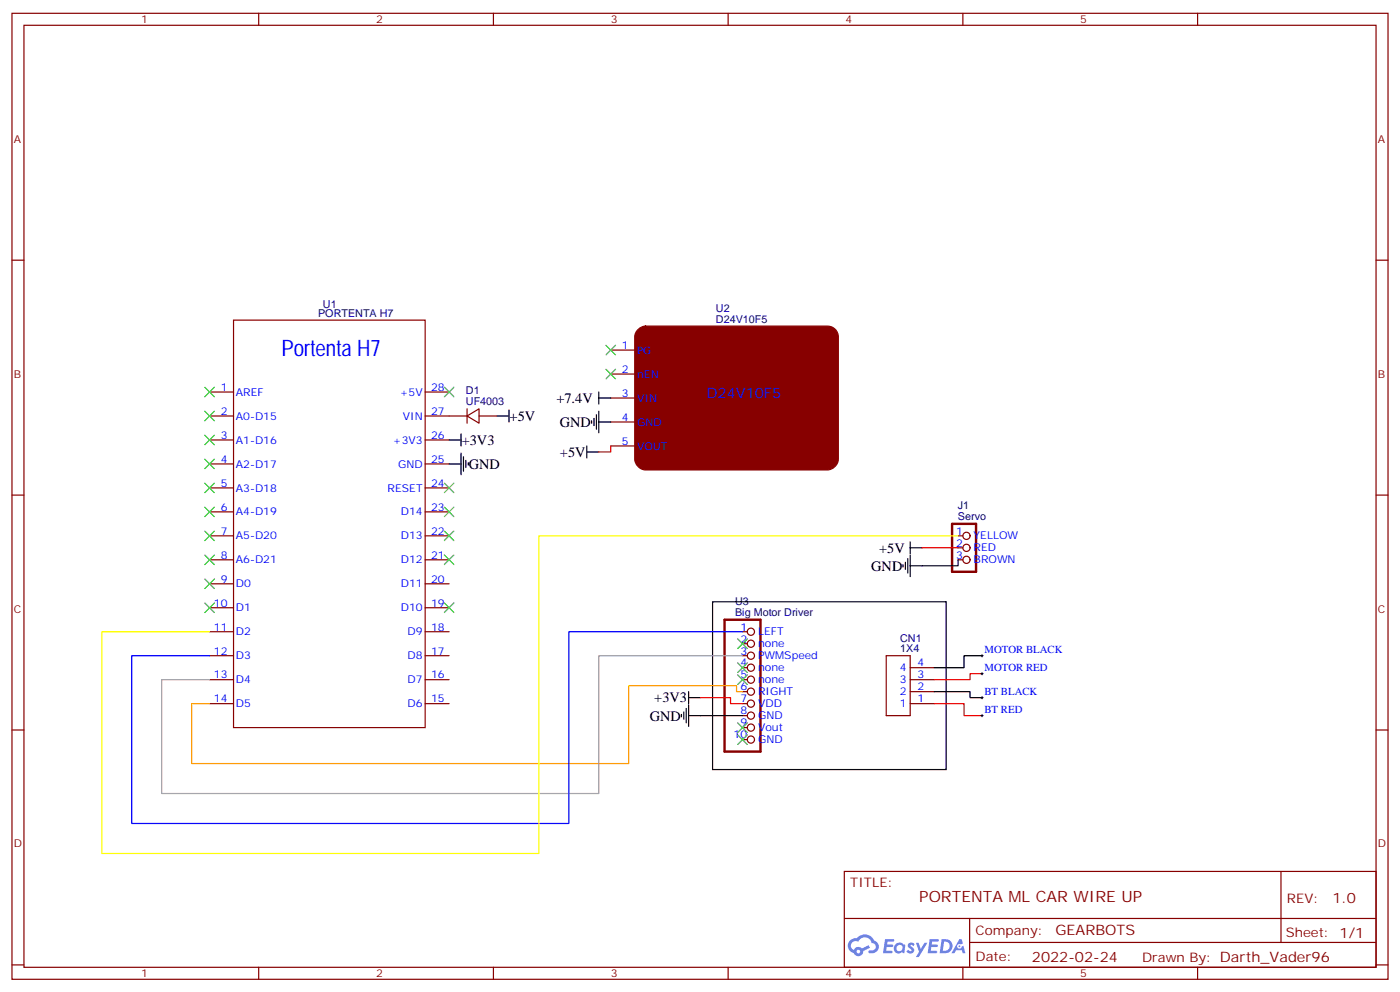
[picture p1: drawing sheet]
<svg xmlns="http://www.w3.org/2000/svg" width="412mm" height="292mm" viewBox="0 0 412 292" stroke-linecap="round" stroke-linejoin="round" font-family="sans-serif">
<g fill="none" stroke="#870000" stroke-width=".35">
<path d="M3.5 3.9h405.4v284.4h-405.4zM7.1 7.4h398.2v277.3h-398.2zM76.2 3.9v3.5M145.3 3.9v3.5M214.5 3.9v3.5M283.6 3.9v3.5M352.8 3.9v3.5M3.5 76.6h3.6M405.3 76.6h3.6M3.5 145.7h3.6M405.3 145.7h3.6M3.5 214.9h3.6"/>
<path d="M405.3 214.9h3.6M248.7 256.5h156.6v28.2h-156.6zM377.3 256.5v20.9M248.7 270.4h156.5M285.6 277.4h119.6M285.6 270.4v14.1M3.5 284h3.6M76.2 284.7v3.6M145.3 284.7v3.6M214.5 284.7v3.6M283.6 284.7v3.6M352.8 284.7v3.6"/>
<path d="M405.3 284h3.6"/>
</g>
<g fill="#5487ff">
<path d="M267.7 277.7a1.22 1.22 0 0 1 1.7 .2l-.4 .6a.47 .47 0 0 0-.3-.4 .47 .47 0 0 0-.5 .2l.1 .2a1.14 1.14 0 0 1 .8 1.8 1.14 1.14 0 0 1-1.9 0l-.2-.2 .5-.6 .7 .5a.29 .29 0 0 0 .3-.3 .29 .29 0 0 0-.2-.3 1.04 1.04 0 0 1-.6-1.7z"/>
<path d="M260.7 276.4h2.4l.3 .2-.2 .5-1.8 .1-.1 .8h1.5l.3 .4-.3 .4h-1.6l-.2 1.1h1.7l.2 .3-.2 .3-2.6 .1z"/>
<path d="M273.8 276.4h2.4l.3 .2-.1 .5-1.8 .1-.2 .8h1.6l.3 .4-.4 .4h-1.6l-.1 1.1h1.7l.2 .3-.2 .3-2.6 .1z"/>
<path d="M282.6 276.4h.7l.3 1.3-.6 .3a.69 .69 0 0 0-1 .3 .69 .69 0 0 0 .4 .9 .69 .69 0 0 0 .9-.6l.5-.2 .6 2.2h-.8l-.2-.9h-1.8l-.5 .9h-.8z"/>
<path d="M269.8 277.5h.8l.6 1.8 1.1-1.8h.9l-2.6 4.2h-.8l.9-1.5z"/>
<path d="M277.4 276.4l-.6 4.2h1.3a2.11 2.11 0 0 0 2.5-2.1 2.11 2.11 0 0 0-2.5-2.1zM278.1 277.2a1.39 1.39 0 0 1 1.7 1.4 1.39 1.39 0 0 1-1.8 1.3h-.3z"/>
<path d="M263.7 278.1a1.54 1.54 0 0 0-.1 2.1 1.54 1.54 0 0 0 2.2 .1l.6 .3 .3-2.3-.2-.3h-.4a1.49 1.49 0 0 0-2.4 .1zM264 279.1a.94 .94 0 0 1 1.8 0 .94 .94 0 0 1-1.8 0z"/>
<path d="M250.4 276.8a2.18 2.18 0 0 0 1.1 3.7 1.44 1.44 0 0 0 1.6 .9 1.44 1.44 0 0 0 1.2-1.4l2-1-.5-.8-1.9 1a1.47 1.47 0 0 0-2.4 .4 1.39 1.39 0 0 1-.7-1.9 1.39 1.39 0 0 1 2-.5 2.12 2.12 0 0 1 2.2-1.3 2.12 2.12 0 0 1 1.9 1.7 1.14 1.14 0 0 1 1.1 1.4 1.14 1.14 0 0 1-1.7 .7 .43 .43 0 0 0-.5 .4 .43 .43 0 0 0 .4 .5 1.98 1.98 0 0 0 2.5-1.2 1.98 1.98 0 0 0-1.2-2.6 3.1 3.1 0 0 0-5.3-.6l-.9 .1zM252.3 280.1a.55 .55 0 0 1 1.1 0 .55 .55 0 0 1-1.1 0z"/>
<circle cx="282.6" cy="278.5" r=".26"/>
</g>
<g fill="none" stroke="#870000" stroke-width=".35">
<path d="M68.8 94.2h56.4v120h-56.4zM61.7 115.4h7.1M125.2 115.4h7.1M179.9 103h7.1M179.9 110.1h7.1M179.9 117.2h7.1M61.7 122.4h7.1M61.7 129.5h7.1M61.7 136.6h7.1M125.2 122.4h12.4M125.2 129.5h7.1M125.2 136.6h7.1"/>
<path d="M137.6 122.4l3.5-2.1v4.3zM137.6 120.3v4.3M141.1 122.4h5.3M179.9 124.2h7.1M179.9 131.3h7.1M61.7 143.6h7.1M61.7 150.7h7.1M61.7 157.7h7.1M125.2 143.6h7.1M125.2 150.7h7.1M125.2 157.7h7.1M282.2 157.7h1.4"/>
<path d="M61.7 164.8h7.1M61.7 171.8h7.1M61.7 178.9h7.1M125.2 164.8h7.1M125.2 171.8h7.1M125.2 178.9h7.1M282.2 164.8h1.4M282.2 161.3h1.4M61.7 185.9h7.1M61.7 193h7.1M125.2 185.9h7.1M125.2 193h7.1"/>
<path d="M218.7 185.9h1.4M218.7 193h1.4M218.7 189.5h1.4M218.7 196.5h1.4M261.1 193h7v17.6h-7zM268.1 196.5h7.1M61.7 200.1h7.1M61.7 207.1h7.1M125.2 200.1h7.1M125.2 207.1h7.1M218.7 200.1h1.4M218.7 207.1h1.4"/>
<path d="M218.7 203.6h1.4M218.7 210.6h1.4M218.7 214.2h1.4M218.7 217.7h1.4M268.1 200.1h7.1M268.1 207.1h7.1M268.1 203.6h7.1"/>
<circle cx="284.7" cy="157.7" r="1.06"/>
<circle cx="284.7" cy="161.3" r="1.06"/>
<circle cx="284.7" cy="164.8" r="1.06"/>
<circle cx="221.2" cy="193" r="1.06"/>
<circle cx="221.2" cy="189.5" r="1.06"/>
<circle cx="221.2" cy="185.9" r="1.06"/>
<circle cx="221.2" cy="196.5" r="1.06"/>
<circle cx="221.2" cy="200.1" r="1.06"/>
<circle cx="221.2" cy="203.6" r="1.06"/>
<circle cx="221.2" cy="217.7" r="1.06"/>
<circle cx="221.2" cy="210.6" r="1.06"/>
<circle cx="221.2" cy="214.2" r="1.06"/>
<circle cx="221.2" cy="207.1" r="1.06"/>
</g>
<path d="M187.8 97.2a3.4 3.4 0 0 1 2.3-1.2h53.7a3.2 3.2 0 0 1 3.1 3.2v35.9a3.4 3.4 0 0 1-3.1 3.2h-53.7a3.4 3.4 0 0 1-3.1-3.2v-35.9l.1-.8z" fill="#870000" stroke="#870000" stroke-width=".35"/>
<path d="M280.5 154.2h7v14.1h-7zM213.4 182.4h10.6v38.8h-10.6z" fill="none" stroke="#870000" stroke-width=".71"/>
<g fill="none" stroke="#000" stroke-width=".35">
<path d="M176.4 115.4v3.5M176.4 117.2h3.5M132.3 129.5h3.5M132.3 136.6h3.5M135.8 127.7v3.6M135.8 133.4v6.3M136.5 134.4v4.3M137.2 135.5v2.1M137.9 136.2v.7M146.4 122.4h3.5M149.9 120.7v3.5M172.9 133h3.5"/>
<path d="M172.9 131.3v3.5M174.3 123.9v.7M175 123.2v2.1M175.7 122.1v4.2M176.4 124.2h3.5M176.4 121v6.4M268.1 159.5v3.5M209.9 177.1h68.8v49.4h-68.8zM266 166.2v.7M266.7 165.5v2.1M267.4 164.4v4.3M268.1 163.4v6.3"/>
<path d="M268.1 161.3h3.5M282.2 164.8v1.7h-14.1M289.3 193h-5.3v3.5h-8.8M200.7 210.3v.7M201.4 209.6v2.1M202.1 208.5v4.3M202.8 210.6h15.9M202.8 203.6v3.5M202.8 207.5v6.3M202.8 205.4h3.6M275.2 203.6h10.6v1.8h3.5"/>
</g>
<path d="M179.9 131.3v1.7h-3.5M271.6 161.3h10.6M289.3 198.3h-3.5v1.8h-10.6M206.4 205.4h8.8v1.7h3.5M275.2 207.1h8.8v3.5h5.3" fill="none" stroke="#f00" stroke-width=".35"/>
<path d="M218.7 203.6h-1.7v-1.8h-31.8v23h-128.8v-17.7h5.3" fill="none" stroke="#f90" stroke-width=".35"/>
<path d="M218.7 193h-42.3v40.6h-128.8v-33.5h14.1" fill="none" stroke="#999" stroke-width=".35"/>
<path d="M218.7 185.9h-51.1v56.5h-128.8v-49.4h22.9" fill="none" stroke="#00f" stroke-width=".35"/>
<path d="M282.2 157.7h-123.5v93.5h-128.7v-65.3h31.7" fill="none" stroke="#ff0" stroke-width=".35"/>
<path d="M288.9 193h.7M288.9 198.3h.7M289.3 192.7v.7M289.3 197.9v.7M288.9 205.4h.7M288.9 210.6h.7M289.3 205v.7M289.3 210.3v.7" fill="none" stroke="#000" stroke-width=".29"/>
<g fill="none" stroke="#3c3" stroke-width=".35">
<path d="M60.3 114l2.8 2.8M63.1 114l-2.8 2.8M130.9 114l2.8 2.8M133.7 114l-2.8 2.8M178.5 108.7l2.8 2.8M178.5 101.6l2.8 2.9M181.3 101.6l-2.8 2.9M181.3 108.7l-2.8 2.8M60.3 135.1l2.8 2.9M60.3 128.1l2.8 2.8M60.3 121l2.8 2.9M63.1 135.1l-2.8 2.9"/>
<path d="M63.1 128.1l-2.8 2.8M63.1 121l-2.8 2.9M60.3 156.3l2.8 2.8M60.3 149.3l2.8 2.8M60.3 142.2l2.8 2.8M63.1 156.3l-2.8 2.8M63.1 149.3l-2.8 2.8M63.1 142.2l-2.8 2.8M130.9 142.2l2.8 2.8M130.9 149.3l2.8 2.8M130.9 156.3l2.8 2.8M133.7 142.2l-2.8 2.8"/>
<path d="M133.7 149.3l-2.8 2.8M133.7 156.3l-2.8 2.8M60.3 177.5l2.8 2.8M60.3 170.4l2.8 2.8M60.3 163.4l2.8 2.8M63.1 177.5l-2.8 2.8M63.1 170.4l-2.8 2.8M63.1 163.4l-2.8 2.8M130.9 163.4l2.8 2.8M130.9 177.5l2.8 2.8M133.7 163.4l-2.8 2.8M133.7 177.5l-2.8 2.8"/>
<path d="M217.3 198.6l2.8 2.9M217.3 195.1l2.8 2.8M217.3 188.1l2.8 2.8M220.1 198.6l-2.8 2.9M220.1 195.1l-2.8 2.8M220.1 188.1l-2.8 2.8M217.3 216.3l2.8 2.8M217.3 212.8l2.8 2.8M220.1 216.3l-2.8 2.8M220.1 212.8l-2.8 2.8"/>
</g>
<text font-size="6.7" fill="#00f" x="82.9" y="104.8">Portenta H7</text>
<text font-size="4.6" fill="#800" x="270.8" y="265.5">PORTENTA ML CAR WIRE UP</text>
<g font-size="4.2">
<text x="163.9" y="118.6">+7.4V</text>
<text x="150.1" y="123.9">+5V</text>
<text x="164.9" y="125.7">GND</text>
<text x="136" y="130.9">+3V3</text>
<text x="165" y="134.4">+5V</text>
<text x="138.1" y="138.1">GND</text>
<text x="259" y="162.7">+5V</text>
<text x="256.7" y="168">GND</text>
<text x="192.7" y="206.8">+3V3</text>
<text x="191.4" y="212.1">GND</text>
</g>
<text font-size="4.2" fill="#00f" x="208.1" y="117.2">D24V10F5</text>
<g font-size="4.2" fill="#800">
<text x="392.5" y="265.8">1.0</text>
<text x="310.9" y="275.3">GEARBOTS</text>
<text x="304" y="283.1">2022-02-24</text>
</g>
<g font-size="3.9" fill="#800">
<text x="250.5" y="261.1">TITLE:</text>
<text x="379.1" y="265.8">REV:</text>
<text x="287.4" y="275.3">Company:</text>
<text x="378.7" y="275.9">Sheet: 1/1</text>
<text x="287.4" y="283">Date:</text>
<text x="336.4" y="283.1">Drawn By: Darth_Vader96</text>
</g>
<g font-size="3.2" fill="#800">
<text x="41.6" y="6.9">1</text>
<text x="110.8" y="6.9">2</text>
<text x="179.9" y="6.9">3</text>
<text x="249.1" y="6.9">4</text>
<text x="318.2" y="6.9">5</text>
<text x="4.1" y="42">A</text>
<text x="405.9" y="42">A</text>
<text x="4.1" y="111.2">B</text>
<text x="405.9" y="111.2">B</text>
<text x="4.1" y="180.3">C</text>
<text x="405.9" y="180.3">C</text>
<text x="4.1" y="249.4">D</text>
<text x="405.9" y="249.4">D</text>
<text x="41.6" y="287.7">1</text>
<text x="110.8" y="287.7">2</text>
<text x="179.9" y="287.7">3</text>
<text x="249.1" y="287.7">4</text>
<text x="318.2" y="287.7">5</text>
</g>
<g font-size="3.2" fill="#000080">
<text x="93.7" y="93.2">PORTENTA H7</text>
<text x="95.1" y="90.7">U1</text>
<text x="210.9" y="94.9">D24V10F5</text>
<text x="210.9" y="91.9">U2</text>
<text x="137.2" y="119.3">UF4003</text>
<text x="137.2" y="116.1">D1</text>
<text x="282.2" y="149.9">J1</text>
<text x="282.2" y="152.9">Servo</text>
<text x="216.5" y="178.1">U3</text>
<text x="216.5" y="181.3">Big Motor Driver</text>
<text x="265.2" y="191.9">1X4</text>
<text x="265.2" y="188.9">CN1</text>
</g>
<g font-size="3.2" fill="#00f">
<text x="183.2" y="102.7">1</text>
<text x="187.7" y="104.1">PG</text>
<text x="183.2" y="109.7">2</text>
<text x="187.7" y="111.2">nEN</text>
<text x="65" y="115">1</text>
<text x="69.5" y="116.5">AREF</text>
<text x="117.8" y="116.5">+5V</text>
<text x="127" y="115">28</text>
<text x="183.2" y="116.8">3</text>
<text x="187.7" y="118.2">VIN</text>
<text x="65" y="122.1">2</text>
<text x="69.5" y="123.5">A0-D15</text>
<text x="118.7" y="123.5">VIN</text>
<text x="127" y="122.1">27</text>
<text x="183.2" y="123.9">4</text>
<text x="187.7" y="125.3">GND</text>
<text x="65" y="129.2">3</text>
<text x="69.5" y="130.6">A1-D16</text>
<text x="115.7" y="130.6">+3V3</text>
<text x="127" y="129.2">26</text>
<text x="183.2" y="130.9">5</text>
<text x="65" y="136.2">4</text>
<text x="69.5" y="137.6">A2-D17</text>
<text x="117.2" y="137.6">GND</text>
<text x="127" y="136.2">25</text>
<text x="187.7" y="132.3">VOUT</text>
<text x="65" y="143.3">5</text>
<text x="127" y="143.3">24</text>
<text x="69.5" y="144.7">A3-D18</text>
<text x="114.2" y="144.7">RESET</text>
<text x="65" y="150.3">6</text>
<text x="69.5" y="151.7">A4-D19</text>
<text x="118.1" y="151.7">D14</text>
<text x="127" y="150.3">23</text>
<text x="65" y="157.4">7</text>
<text x="69.5" y="158.8">A5-D20</text>
<text x="118.1" y="158.8">D13</text>
<text x="127" y="157.4">22</text>
<text x="281.6" y="157.4">1</text>
<text x="281.6" y="160.9">2</text>
<text x="286.8" y="158.8">YELLOW</text>
<text x="65" y="164.4">8</text>
<text x="69.5" y="165.8">A6-D21</text>
<text x="118.1" y="165.8">D12</text>
<text x="127" y="164.4">21</text>
<text x="281.6" y="164.4">3</text>
<text x="286.8" y="162.3">RED</text>
<text x="286.8" y="165.8">BROWN</text>
<text x="65" y="171.5">9</text>
<text x="69.5" y="172.9">D0</text>
<text x="118.1" y="172.9">D11</text>
<text x="127" y="171.5">20</text>
<text x="63" y="178.5">10</text>
<text x="69.5" y="180">D1</text>
<text x="118.1" y="180">D10</text>
<text x="127" y="178.5">19</text>
<text x="63" y="185.6">11</text>
<text x="127" y="185.6">18</text>
<text x="218.1" y="185.6">1</text>
<text x="69.5" y="187">D2</text>
<text x="120.1" y="187">D9</text>
<text x="218.1" y="189.1">2</text>
<text x="223.3" y="187">LEFT</text>
<text x="223.3" y="190.5">none</text>
<text x="63" y="192.7">12</text>
<text x="69.5" y="194.1">D3</text>
<text x="120.1" y="194.1">D8</text>
<text x="127" y="192.7">17</text>
<text x="218.1" y="192.7">3</text>
<text x="218.1" y="196.2">4</text>
<text x="223.3" y="194.1">PWMSpeed</text>
<text x="223.3" y="197.6">none</text>
<text x="265" y="197.6">4</text>
<text x="270.2" y="196.2">4</text>
<text x="290" y="192.1">MOTOR BLACK</text>
<text x="290" y="197.4">MOTOR RED</text>
<text x="63" y="199.7">13</text>
<text x="69.5" y="201.1">D4</text>
<text x="120.1" y="201.1">D7</text>
<text x="127" y="199.7">16</text>
<text x="218.1" y="199.7">5</text>
<text x="218.1" y="203.2">6</text>
<text x="223.3" y="201.1">none</text>
<text x="265" y="201.1">3</text>
<text x="270.2" y="203.2">2</text>
<text x="270.2" y="199.7">3</text>
<text x="63" y="206.8">14</text>
<text x="69.5" y="208.2">D5</text>
<text x="120.1" y="208.2">D6</text>
<text x="127" y="206.8">15</text>
<text x="218.1" y="206.8">7</text>
<text x="223.3" y="204.6">RIGHT</text>
<text x="223.3" y="208.2">VDD</text>
<text x="265" y="208.2">1</text>
<text x="265" y="204.6">2</text>
<text x="270.2" y="206.8">1</text>
<text x="290" y="204.5">BT BLACK</text>
<text x="290" y="209.8">BT RED</text>
<text x="218.1" y="210.3">8</text>
<text x="218.1" y="213.8">9</text>
<text x="223.3" y="211.7">GND</text>
<text x="223.3" y="215.2">Vout</text>
<text x="216.1" y="217.3">10</text>
<text x="223.3" y="218.8">GND</text>
</g>
</svg>
